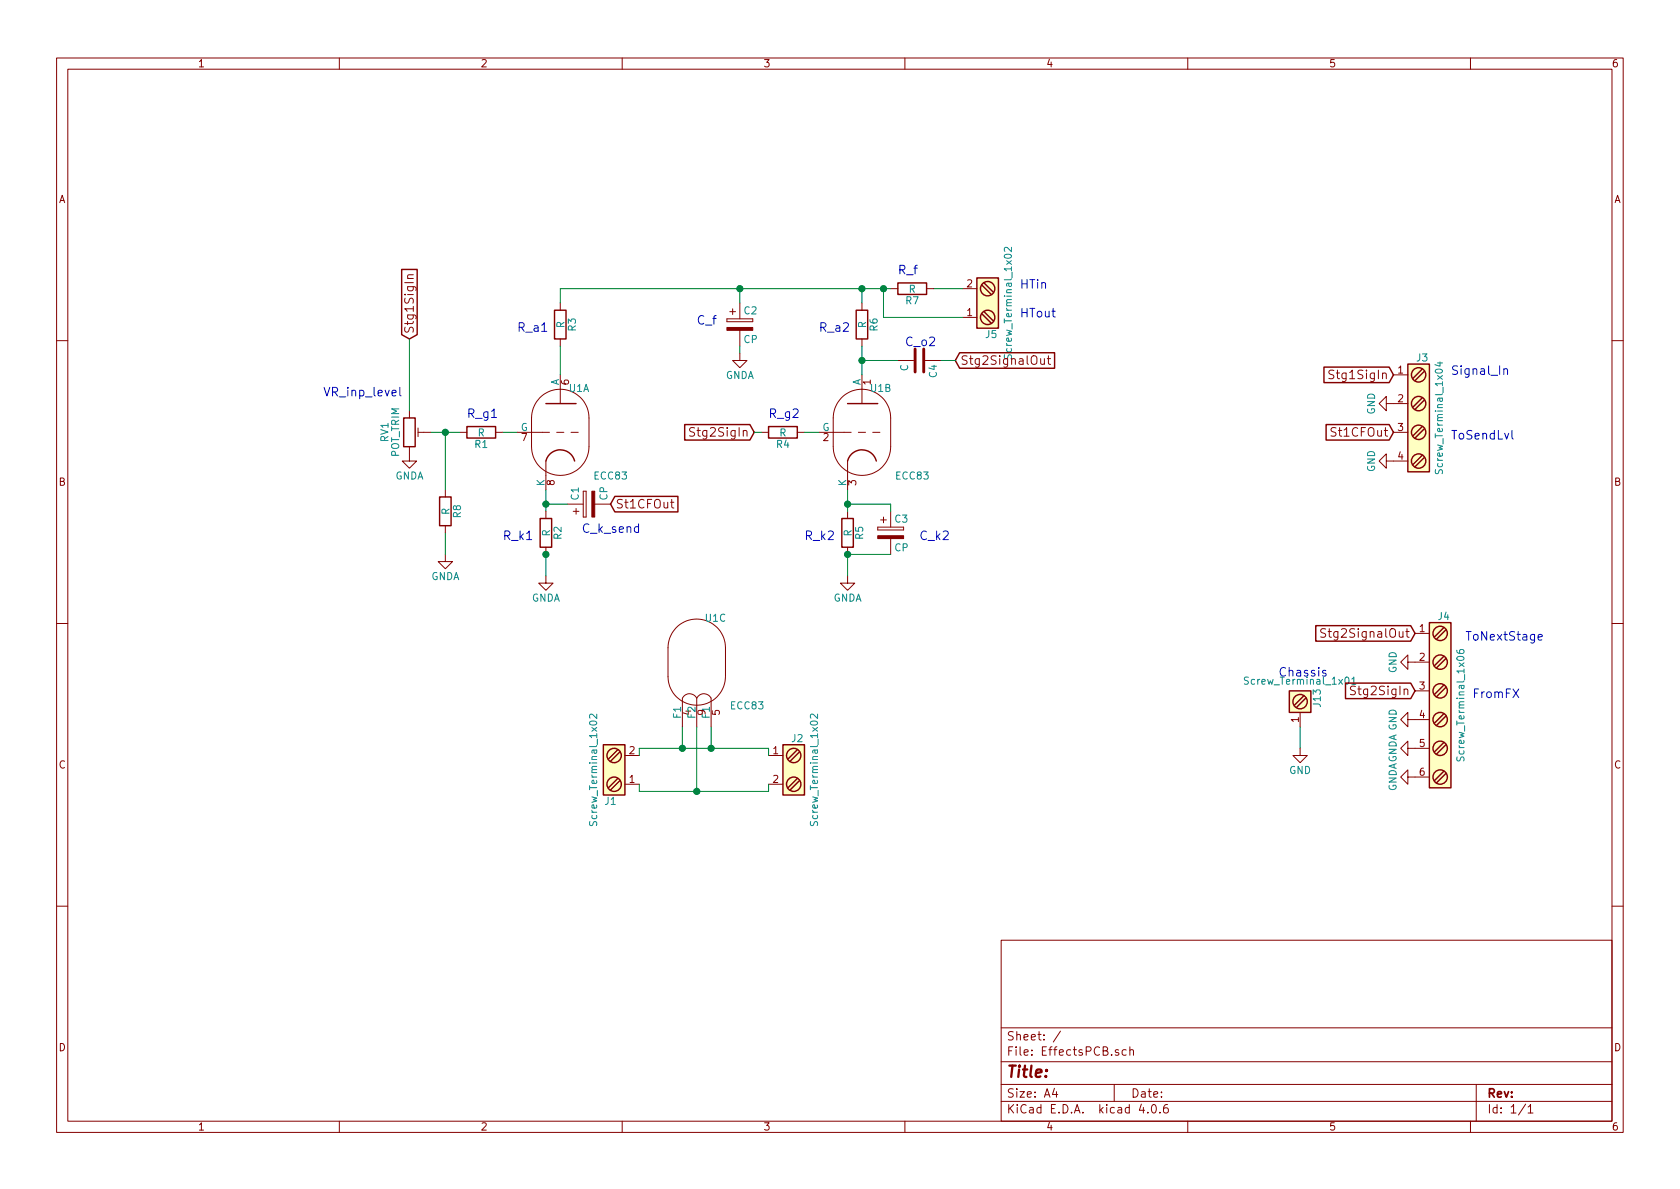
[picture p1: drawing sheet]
EESchema Schematic File Version 4
EELAYER 30 0
EELAYER END
$Descr A4 11693 8268
encoding utf-8
Sheet 1 1
Title ""
Date ""
Rev ""
Comp ""
Comment1 ""
Comment2 ""
Comment3 ""
Comment4 ""
$EndDescr
$Comp
L Device:R R3
U 1 1
P 3900 2250
F 0 "R3" V 3980 2250 50  0000 C CNN
F 1 "R" V 3900 2250 50  0000 C CNN
F 2 "Resistors_THT:R_Axial_DIN0207_L6.3mm_D2.5mm_P10.16mm_Horizontal" V 3830 2250 50  0001 C CNN
F 3 "" H 3900 2250 50  0001 C CNN
F 4 "" H 0   0   50  0001 C CNN "MFR"
F 5 "" H 0   0   50  0001 C CNN "MPN"
F 6 "" H 0   0   50  0001 C CNN "SPR"
F 7 "" H 0   0   50  0001 C CNN "SPN"
F 8 "" H 0   0   50  0001 C CNN "SPURL"
	1    3900 2250
	1    0    0    -1  
$EndComp
$Comp
L Device:R R6
U 1 1
P 6000 2250
F 0 "R6" V 6080 2250 50  0000 C CNN
F 1 "R" V 6000 2250 50  0000 C CNN
F 2 "Resistors_THT:R_Axial_DIN0207_L6.3mm_D2.5mm_P10.16mm_Horizontal" V 5930 2250 50  0001 C CNN
F 3 "" H 6000 2250 50  0001 C CNN
F 4 "" H 0   0   50  0001 C CNN "MFR"
F 5 "" H 0   0   50  0001 C CNN "MPN"
F 6 "" H 0   0   50  0001 C CNN "SPR"
F 7 "" H 0   0   50  0001 C CNN "SPN"
F 8 "" H 0   0   50  0001 C CNN "SPURL"
	1    6000 2250
	1    0    0    -1  
$EndComp
$Comp
L Device:R R2
U 1 1
P 3800 3700
F 0 "R2" V 3880 3700 50  0000 C CNN
F 1 "R" V 3800 3700 50  0000 C CNN
F 2 "TristanValves:R_Axial_DIN0207_L6.3mm_D2.5mm_P10.16mm_Horizontal" V 3730 3700 50  0001 C CNN
F 3 "" H 3800 3700 50  0001 C CNN
F 4 "" H 0   0   50  0001 C CNN "MFR"
F 5 "" H 0   0   50  0001 C CNN "MPN"
F 6 "" H 0   0   50  0001 C CNN "SPR"
F 7 "" H 0   0   50  0001 C CNN "SPN"
F 8 "" H 0   0   50  0001 C CNN "SPURL"
	1    3800 3700
	1    0    0    -1  
$EndComp
$Comp
L Device:R R5
U 1 1
P 5900 3700
F 0 "R5" V 5980 3700 50  0000 C CNN
F 1 "R" V 5900 3700 50  0000 C CNN
F 2 "TristanValves:R_Axial_DIN0207_L6.3mm_D2.5mm_P10.16mm_Horizontal" V 5830 3700 50  0001 C CNN
F 3 "" H 5900 3700 50  0001 C CNN
F 4 "" H 0   0   50  0001 C CNN "MFR"
F 5 "" H 0   0   50  0001 C CNN "MPN"
F 6 "" H 0   0   50  0001 C CNN "SPR"
F 7 "" H 0   0   50  0001 C CNN "SPN"
F 8 "" H 0   0   50  0001 C CNN "SPURL"
	1    5900 3700
	1    0    0    -1  
$EndComp
$Comp
L Device:R R4
U 1 1
P 5450 3000
F 0 "R4" V 5530 3000 50  0000 C CNN
F 1 "R" V 5450 3000 50  0000 C CNN
F 2 "TristanValves:R_Axial_DIN0207_L6.3mm_D2.5mm_P10.16mm_Horizontal" V 5380 3000 50  0001 C CNN
F 3 "" H 5450 3000 50  0001 C CNN
F 4 "" H 0   0   50  0001 C CNN "MFR"
F 5 "" H 0   0   50  0001 C CNN "MPN"
F 6 "" H 0   0   50  0001 C CNN "SPR"
F 7 "" H 0   0   50  0001 C CNN "SPN"
F 8 "" H 0   0   50  0001 C CNN "SPURL"
	1    5450 3000
	0    1    1    0   
$EndComp
$Comp
L Device:R R1
U 1 1
P 3350 3000
F 0 "R1" V 3430 3000 50  0000 C CNN
F 1 "R" V 3350 3000 50  0000 C CNN
F 2 "TristanValves:R_Axial_DIN0207_L6.3mm_D2.5mm_P10.16mm_Horizontal" V 3280 3000 50  0001 C CNN
F 3 "" H 3350 3000 50  0001 C CNN
F 4 "" H 0   0   50  0001 C CNN "MFR"
F 5 "" H 0   0   50  0001 C CNN "MPN"
F 6 "" H 0   0   50  0001 C CNN "SPR"
F 7 "" H 0   0   50  0001 C CNN "SPN"
F 8 "" H 0   0   50  0001 C CNN "SPURL"
	1    3350 3000
	0    1    1    0   
$EndComp
$Comp
L Device:CP C1
U 1 1
P 4100 3500
F 0 "C1" H 4125 3600 50  0000 L CNN
F 1 "CP" H 4125 3400 50  0000 L CNN
F 2 "Capacitors_THT:CP_Radial_D10.0mm_P5.00mm" H 4138 3350 50  0001 C CNN
F 3 "" H 4100 3500 50  0001 C CNN
F 4 "Nichicon" H 0   0   50  0001 C CNN "MFR"
F 5 "UPW2C100MPD" H 0   0   50  0001 C CNN "MPN"
F 6 "" H 0   0   50  0001 C CNN "SPR"
F 7 "647-UPW2C100MPD" H 0   0   50  0001 C CNN "SPN"
F 8 "" H 0   0   50  0001 C CNN "SPURL"
	1    4100 3500
	0    -1   -1   0   
$EndComp
$Comp
L Device:CP C3
U 1 1
P 6200 3700
F 0 "C3" H 6225 3800 50  0000 L CNN
F 1 "CP" H 6225 3600 50  0000 L CNN
F 2 "Capacitors_THT:CP_Radial_D10.0mm_P5.00mm" H 6238 3550 50  0001 C CNN
F 3 "" H 6200 3700 50  0001 C CNN
F 4 "Nichicon" H 0   0   50  0001 C CNN "MFR"
F 5 "UPW2C100MPD" H 0   0   50  0001 C CNN "MPN"
F 6 "" H 0   0   50  0001 C CNN "SPR"
F 7 "647-UPW2C100MPD" H 0   0   50  0001 C CNN "SPN"
F 8 "" H 0   0   50  0001 C CNN "SPURL"
	1    6200 3700
	1    0    0    -1  
$EndComp
$Comp
L EffectsPCB-rescue:POT_TRIM RV1
U 1 1
P 2850 3000
F 0 "RV1" V 2675 3000 50  0000 C CNN
F 1 "POT_TRIM" V 2750 3000 50  0000 C CNN
F 2 "TristanValves:Potentiometer_Trimmer_Bourns_3339P_Horizontal" H 2850 3000 50  0001 C CNN
F 3 "" H 2850 3000 50  0001 C CNN
F 4 "" H 0   0   50  0001 C CNN "MFR"
F 5 "" H 0   0   50  0001 C CNN "MPN"
F 6 "" H 0   0   50  0001 C CNN "SPR"
F 7 "652-3339P-1-105LF" H 0   0   50  0001 C CNN "SPN"
F 8 "" H 0   0   50  0001 C CNN "SPURL"
	1    2850 3000
	1    0    0    -1  
$EndComp
$Comp
L power:GNDA #PWR01
U 1 1
P 3800 4000
F 0 "#PWR01" H 3800 3750 50  0001 C CNN
F 1 "GNDA" H 3800 3850 50  0000 C CNN
F 2 "" H 3800 4000 50  0000 C CNN
F 3 "" H 3800 4000 50  0000 C CNN
	1    3800 4000
	1    0    0    -1  
$EndComp
$Comp
L power:GNDA #PWR02
U 1 1
P 5900 4000
F 0 "#PWR02" H 5900 3750 50  0001 C CNN
F 1 "GNDA" H 5900 3850 50  0000 C CNN
F 2 "" H 5900 4000 50  0000 C CNN
F 3 "" H 5900 4000 50  0000 C CNN
	1    5900 4000
	1    0    0    -1  
$EndComp
$Comp
L Device:CP C2
U 1 1
P 5150 2250
F 0 "C2" H 5175 2350 50  0000 L CNN
F 1 "CP" H 5175 2150 50  0000 L CNN
F 2 "TristanValves:CP_Radial_D18.0mm_P7.50mm" H 5188 2100 50  0001 C CNN
F 3 "" H 5150 2250 50  0001 C CNN
F 4 "Nichicon" H 0   0   50  0001 C CNN "MFR"
F 5 "UCA2W220MHD6" H 0   0   50  0001 C CNN "MPN"
F 6 "" H 0   0   50  0001 C CNN "SPR"
F 7 "647-UCA2W220MHD6" H 0   0   50  0001 C CNN "SPN"
F 8 "" H 0   0   50  0001 C CNN "SPURL"
	1    5150 2250
	1    0    0    -1  
$EndComp
$Comp
L power:GNDA #PWR03
U 1 1
P 5150 2450
F 0 "#PWR03" H 5150 2200 50  0001 C CNN
F 1 "GNDA" H 5150 2300 50  0000 C CNN
F 2 "" H 5150 2450 50  0000 C CNN
F 3 "" H 5150 2450 50  0000 C CNN
	1    5150 2450
	1    0    0    -1  
$EndComp
$Comp
L Device:R R7
U 1 1
P 6350 2000
F 0 "R7" V 6430 2000 50  0000 C CNN
F 1 "R" V 6350 2000 50  0000 C CNN
F 2 "Resistors_THT:R_Axial_DIN0414_L11.9mm_D4.5mm_P15.24mm_Horizontal" V 6280 2000 50  0001 C CNN
F 3 "" H 6350 2000 50  0001 C CNN
F 4 "" H 0   0   50  0001 C CNN "MFR"
F 5 "" H 0   0   50  0001 C CNN "MPN"
F 6 "" H 0   0   50  0001 C CNN "SPR"
F 7 "" H 0   0   50  0001 C CNN "SPN"
F 8 "" H 0   0   50  0001 C CNN "SPURL"
	1    6350 2000
	0    1    1    0   
$EndComp
$Comp
L TristanValvesSch:ECC83 U1
U 3 1
P 4850 4600
F 0 "U1" H 4980 4910 50  0000 C CNN
F 1 "ECC83" H 5200 4300 50  0000 C CNN
F 2 "TristanValves:VALVE-ECC-83-1-TC2" H 5120 4200 50  0001 C CNN
F 3 "" H 4850 4600 60  0001 C CNN
F 4 "" H 0   0   50  0001 C CNN "MFR"
F 5 "" H 0   0   50  0001 C CNN "MPN"
F 6 "" H 0   0   50  0001 C CNN "SPR"
F 7 "" H 0   0   50  0001 C CNN "SPN"
F 8 "" H 0   0   50  0001 C CNN "SPURL"
	3    4850 4600
	1    0    0    -1  
$EndComp
$Comp
L EffectsPCB-rescue:Screw_Terminal_1x01 J13
U 1 1
P 9050 4850
F 0 "J13" H 9050 5000 50  0000 C TNN
F 1 "Screw_Terminal_1x01" V 8900 4850 50  0000 C TNN
F 2 "TristanValves:MountingHole_3.2mm_M3_Pad" H 9050 4725 50  0001 C CNN
F 3 "" H 9050 4750 50  0001 C CNN
F 4 "" H 0   0   50  0001 C CNN "MFR"
F 5 "" H 0   0   50  0001 C CNN "MPN"
F 6 "" H 0   0   50  0001 C CNN "SPR"
F 7 "" H 0   0   50  0001 C CNN "SPN"
F 8 "" H 0   0   50  0001 C CNN "SPURL"
	1    9050 4850
	0    1    1    0   
$EndComp
$Comp
L power:GND #PWR04
U 1 1
P 9050 5200
F 0 "#PWR04" H 9050 4950 50  0001 C CNN
F 1 "GND" H 9050 5050 50  0000 C CNN
F 2 "" H 9050 5200 50  0000 C CNN
F 3 "" H 9050 5200 50  0000 C CNN
	1    9050 5200
	1    0    0    -1  
$EndComp
$Comp
L EffectsPCB-rescue:Screw_Terminal_1x02 J2
U 1 1
P 5550 5350
F 0 "J2" H 5550 5600 50  0000 C TNN
F 1 "Screw_Terminal_1x02" V 5400 5350 50  0000 C TNN
F 2 "TristanValves:PhoenixContact_MCV-G_02x5.08mm_Vertical" H 5550 5125 50  0001 C CNN
F 3 "" H 5525 5350 50  0001 C CNN
F 4 "" H 0   0   50  0001 C CNN "MFR"
F 5 "" H 0   0   50  0001 C CNN "MPN"
F 6 "" H 0   0   50  0001 C CNN "SPR"
F 7 "651-1729128" H 0   0   50  0001 C CNN "SPN"
F 8 "" H 0   0   50  0001 C CNN "SPURL"
	1    5550 5350
	-1   0    0    -1  
$EndComp
$Comp
L EffectsPCB-rescue:Screw_Terminal_1x02 J1
U 1 1
P 4250 5350
F 0 "J1" H 4250 5600 50  0000 C TNN
F 1 "Screw_Terminal_1x02" V 4100 5350 50  0000 C TNN
F 2 "TristanValves:PhoenixContact_MCV-G_02x5.08mm_Vertical" H 4250 5125 50  0001 C CNN
F 3 "" H 4225 5350 50  0001 C CNN
F 4 "" H 0   0   50  0001 C CNN "MFR"
F 5 "" H 0   0   50  0001 C CNN "MPN"
F 6 "" H 0   0   50  0001 C CNN "SPR"
F 7 "651-1729128" H 0   0   50  0001 C CNN "SPN"
F 8 "" H 0   0   50  0001 C CNN "SPURL"
	1    4250 5350
	1    0    0    1   
$EndComp
$Comp
L EffectsPCB-rescue:Screw_Terminal_1x02 J5
U 1 1
P 6900 2100
F 0 "J5" H 6900 2350 50  0000 C TNN
F 1 "Screw_Terminal_1x02" V 6750 2100 50  0000 C TNN
F 2 "TristanValves:PhoenixContact_MCV-G_02x5.08mm_Vertical" H 6900 1875 50  0001 C CNN
F 3 "" H 6875 2100 50  0001 C CNN
F 4 "" H 0   0   50  0001 C CNN "MFR"
F 5 "" H 0   0   50  0001 C CNN "MPN"
F 6 "" H 0   0   50  0001 C CNN "SPR"
F 7 "651-1729128" H 0   0   50  0001 C CNN "SPN"
F 8 "" H 0   0   50  0001 C CNN "SPURL"
	1    6900 2100
	-1   0    0    1   
$EndComp
$Comp
L power:GND #PWR05
U 1 1
P 9850 4600
F 0 "#PWR05" H 9850 4350 50  0001 C CNN
F 1 "GND" H 9850 4450 50  0000 C CNN
F 2 "" H 9850 4600 50  0000 C CNN
F 3 "" H 9850 4600 50  0000 C CNN
	1    9850 4600
	0    1    1    0   
$EndComp
$Comp
L TristanValvesSch:ECC83 U1
U 2 1
P 6000 3000
F 0 "U1" H 6130 3310 50  0000 C CNN
F 1 "ECC83" H 6350 2700 50  0000 C CNN
F 2 "TristanValves:VALVE-ECC-83-1-TC2" H 6270 2600 50  0001 C CNN
F 3 "" H 6000 3000 60  0001 C CNN
F 4 "" H 0   0   50  0001 C CNN "MFR"
F 5 "" H 0   0   50  0001 C CNN "MPN"
F 6 "" H 0   0   50  0001 C CNN "SPR"
F 7 "" H 0   0   50  0001 C CNN "SPN"
F 8 "" H 0   0   50  0001 C CNN "SPURL"
	2    6000 3000
	1    0    0    -1  
$EndComp
$Comp
L Device:C C4
U 1 1
P 6400 2500
F 0 "C4" H 6425 2600 50  0000 L CNN
F 1 "C" H 6425 2400 50  0000 L CNN
F 2 "Capacitors_THT:C_Axial_L12.0mm_D6.5mm_P15.00mm_Horizontal" H 6438 2350 50  0001 C CNN
F 3 "" H 6400 2500 50  0001 C CNN
F 4 "" H 0   0   50  0001 C CNN "MFR"
F 5 "" H 0   0   50  0001 C CNN "MPN"
F 6 "" H 0   0   50  0001 C CNN "SPR"
F 7 "" H 0   0   50  0001 C CNN "SPN"
F 8 "" H 0   0   50  0001 C CNN "SPURL"
	1    6400 2500
	0    1    1    0   
$EndComp
$Comp
L power:GNDA #PWR06
U 1 1
P 2850 3150
F 0 "#PWR06" H 2850 2900 50  0001 C CNN
F 1 "GNDA" H 2850 3000 50  0000 C CNN
F 2 "" H 2850 3150 50  0000 C CNN
F 3 "" H 2850 3150 50  0000 C CNN
	1    2850 3150
	1    0    0    -1  
$EndComp
$Comp
L power:GND #PWR07
U 1 1
P 9700 3200
F 0 "#PWR07" H 9700 2950 50  0001 C CNN
F 1 "GND" H 9700 3050 50  0000 C CNN
F 2 "" H 9700 3200 50  0000 C CNN
F 3 "" H 9700 3200 50  0000 C CNN
	1    9700 3200
	0    1    1    0   
$EndComp
$Comp
L power:GND #PWR08
U 1 1
P 9850 5000
F 0 "#PWR08" H 9850 4750 50  0001 C CNN
F 1 "GND" H 9850 4850 50  0000 C CNN
F 2 "" H 9850 5000 50  0000 C CNN
F 3 "" H 9850 5000 50  0000 C CNN
	1    9850 5000
	0    1    1    0   
$EndComp
$Comp
L power:GND #PWR09
U 1 1
P 9700 2800
F 0 "#PWR09" H 9700 2550 50  0001 C CNN
F 1 "GND" H 9700 2650 50  0000 C CNN
F 2 "" H 9700 2800 50  0000 C CNN
F 3 "" H 9700 2800 50  0000 C CNN
	1    9700 2800
	0    1    1    0   
$EndComp
$Comp
L power:GNDA #PWR010
U 1 1
P 9850 5200
F 0 "#PWR010" H 9850 4950 50  0001 C CNN
F 1 "GNDA" H 9850 5050 50  0000 C CNN
F 2 "" H 9850 5200 50  0000 C CNN
F 3 "" H 9850 5200 50  0000 C CNN
	1    9850 5200
	0    1    1    0   
$EndComp
$Comp
L power:GNDA #PWR011
U 1 1
P 9850 5400
F 0 "#PWR011" H 9850 5150 50  0001 C CNN
F 1 "GNDA" H 9850 5250 50  0000 C CNN
F 2 "" H 9850 5400 50  0000 C CNN
F 3 "" H 9850 5400 50  0000 C CNN
	1    9850 5400
	0    1    1    0   
$EndComp
$Comp
L TristanValvesSch:ECC83 U1
U 1 1
P 3900 3000
F 0 "U1" H 4030 3310 50  0000 C CNN
F 1 "ECC83" H 4250 2700 50  0000 C CNN
F 2 "TristanValves:VALVE-ECC-83-1-TC2" H 4170 2600 50  0001 C CNN
F 3 "" H 3900 3000 50  0001 C CNN
F 4 "" H 0   0   50  0001 C CNN "MFR"
F 5 "" H 0   0   50  0001 C CNN "MPN"
F 6 "" H 0   0   50  0001 C CNN "SPR"
F 7 "" H 0   0   50  0001 C CNN "SPN"
F 8 "" H 0   0   50  0001 C CNN "SPURL"
	1    3900 3000
	1    0    0    -1  
$EndComp
$Comp
L Device:R R8
U 1 1
P 3100 3550
F 0 "R8" V 3180 3550 50  0000 C CNN
F 1 "R" V 3100 3550 50  0000 C CNN
F 2 "TristanValves:R_Axial_DIN0207_L6.3mm_D2.5mm_P10.16mm_Horizontal" V 3030 3550 50  0001 C CNN
F 3 "" H 3100 3550 50  0001 C CNN
F 4 "" H -700 -150 50  0001 C CNN "MFR"
F 5 "" H -700 -150 50  0001 C CNN "MPN"
F 6 "" H -700 -150 50  0001 C CNN "SPR"
F 7 "" H -700 -150 50  0001 C CNN "SPN"
F 8 "" H -700 -150 50  0001 C CNN "SPURL"
	1    3100 3550
	1    0    0    -1  
$EndComp
$Comp
L power:GNDA #PWR012
U 1 1
P 3100 3850
F 0 "#PWR012" H 3100 3600 50  0001 C CNN
F 1 "GNDA" H 3100 3700 50  0000 C CNN
F 2 "" H 3100 3850 50  0000 C CNN
F 3 "" H 3100 3850 50  0000 C CNN
	1    3100 3850
	1    0    0    -1  
$EndComp
$Comp
L EffectsPCB-rescue:Screw_Terminal_1x06 J4
U 1 1
P 10050 4900
F 0 "J4" H 10050 5550 50  0000 C TNN
F 1 "Screw_Terminal_1x06" V 9900 4900 50  0000 C TNN
F 2 "Connectors_Phoenix:PhoenixContact_MCV-G_06x5.08mm_Vertical" H 10050 4275 50  0001 C CNN
F 3 "" H 10025 5300 50  0001 C CNN
F 4 "" H 0   0   50  0001 C CNN "MFR"
F 5 "" H 0   0   50  0001 C CNN "MPN"
F 6 "" H 0   0   50  0001 C CNN "SPR"
F 7 "651-1729160" H 0   0   50  0001 C CNN "SPN"
F 8 "" H 0   0   50  0001 C CNN "SPURL"
	1    10050 4900
	-1   0    0    -1  
$EndComp
$Comp
L EffectsPCB-rescue:Screw_Terminal_1x04 J3
U 1 1
P 9900 2900
F 0 "J3" H 9900 3350 50  0000 C TNN
F 1 "Screw_Terminal_1x04" V 9750 2900 50  0000 C TNN
F 2 "Connectors_Phoenix:PhoenixContact_MCV-G_04x5.08mm_Vertical" H 9900 2475 50  0001 C CNN
F 3 "" H 9875 3100 50  0001 C CNN
F 4 "" H 0   0   50  0001 C CNN "MFR"
F 5 "" H 0   0   50  0001 C CNN "MPN"
F 6 "" H 0   0   50  0001 C CNN "SPR"
F 7 "651-1729144" H 0   0   50  0001 C CNN "SPN"
F 8 "" H 0   0   50  0001 C CNN "SPURL"
	1    9900 2900
	-1   0    0    -1  
$EndComp
Text GLabel 6650 2500 2    60   Input ~ 0
Stg2SignalOut
Text GLabel 5250 3000 0    60   Input ~ 0
Stg2SigIn
Text GLabel 4250 3500 2    60   Input ~ 0
St1CFOut
Text GLabel 2850 2350 1    60   Input ~ 0
Stg1SigIn
Text GLabel 9700 3000 0    60   Input ~ 0
St1CFOut
Text GLabel 9850 4800 0    60   Input ~ 0
Stg2SigIn
Text GLabel 9700 2600 0    60   Input ~ 0
Stg1SigIn
Text GLabel 9850 4400 0    60   Input ~ 0
Stg2SignalOut
Wire Wire Line
	3000 3000 3100 3000
Wire Wire Line
	3500 3000 3600 3000
Wire Wire Line
	3800 3400 3800 3500
Wire Wire Line
	3800 3850 3800 4000
Wire Wire Line
	3900 2400 3900 2600
Wire Wire Line
	5150 2400 5150 2450
Wire Wire Line
	3900 2000 5150 2000
Wire Wire Line
	6000 2400 6000 2500
Wire Wire Line
	6200 3500 6200 3550
Wire Wire Line
	5900 3850 5900 4000
Wire Wire Line
	6500 2000 6700 2000
Wire Wire Line
	5250 3000 5300 3000
Wire Wire Line
	4450 5200 4750 5200
Wire Wire Line
	4950 5200 4950 5050
Wire Wire Line
	4750 5200 4750 5050
Wire Wire Line
	4450 5500 4850 5500
Wire Wire Line
	4850 5500 4850 5050
Wire Wire Line
	9050 5050 9050 5200
Wire Wire Line
	4450 5250 4450 5200
Wire Wire Line
	4450 5450 4450 5500
Wire Wire Line
	5350 5200 5350 5250
Wire Wire Line
	5350 5500 5350 5450
Wire Wire Line
	3900 2000 3900 2100
Wire Wire Line
	5150 2100 5150 2000
Wire Wire Line
	5900 3400 5900 3500
Wire Wire Line
	6700 2200 6150 2200
Wire Wire Line
	6150 2200 6150 2000
Wire Wire Line
	6000 2100 6000 2000
Wire Wire Line
	6000 2500 6250 2500
Wire Wire Line
	3800 3500 3950 3500
Wire Wire Line
	5900 3500 6200 3500
Wire Wire Line
	5900 3850 6200 3850
Wire Wire Line
	2850 2350 2850 2850
Wire Wire Line
	6550 2500 6650 2500
Wire Wire Line
	5600 3000 5700 3000
Wire Wire Line
	3100 3400 3100 3000
Wire Wire Line
	3100 3700 3100 3850
Connection ~ 6000 2500
Connection ~ 5900 3500
Connection ~ 5900 3850
Connection ~ 6000 2000
Connection ~ 4950 5200
Connection ~ 4750 5200
Connection ~ 4850 5500
Connection ~ 5150 2000
Connection ~ 3800 3500
Connection ~ 6150 2000
Connection ~ 3100 3000
Text Notes 2250 2750 0    60   ~ 0
VR_inp_level
Text Notes 3500 3750 0    60   ~ 0
R_k1
Text Notes 3250 2900 0    60   ~ 0
R_g1
Text Notes 3600 2300 0    60   ~ 0
R_a1
Text Notes 4050 3700 0    60   ~ 0
C_k_send
Text Notes 10100 2600 0    60   ~ 0
Signal_In
Text Notes 10100 3050 0    60   ~ 0
ToSendLvl
Text Notes 4850 2250 0    60   ~ 0
C_f
Text Notes 6250 1900 0    60   ~ 0
R_f
Text Notes 5700 2300 0    60   ~ 0
R_a2
Text Notes 5350 2900 0    60   ~ 0
R_g2
Text Notes 5600 3750 0    60   ~ 0
R_k2
Text Notes 6400 3750 0    60   ~ 0
C_k2
Text Notes 6300 2400 0    60   ~ 0
C_o2
Text Notes 10250 4850 0    60   ~ 0
FromFX
Text Notes 10200 4450 0    60   ~ 0
ToNextStage
Text Notes 7100 2000 0    60   ~ 0
HTin
Text Notes 7100 2200 0    60   ~ 0
HTout
Text Notes 8900 4700 0    60   ~ 0
Chassis
Wire Wire Line
	6000 2500 6000 2600
Wire Wire Line
	5900 3500 5900 3550
Wire Wire Line
	6000 2000 6150 2000
Wire Wire Line
	4950 5200 5350 5200
Wire Wire Line
	4750 5200 4950 5200
Wire Wire Line
	4850 5500 5350 5500
Wire Wire Line
	5150 2000 6000 2000
Wire Wire Line
	3800 3500 3800 3550
Wire Wire Line
	6150 2000 6200 2000
Wire Wire Line
	3100 3000 3200 3000
$EndSCHEMATC
